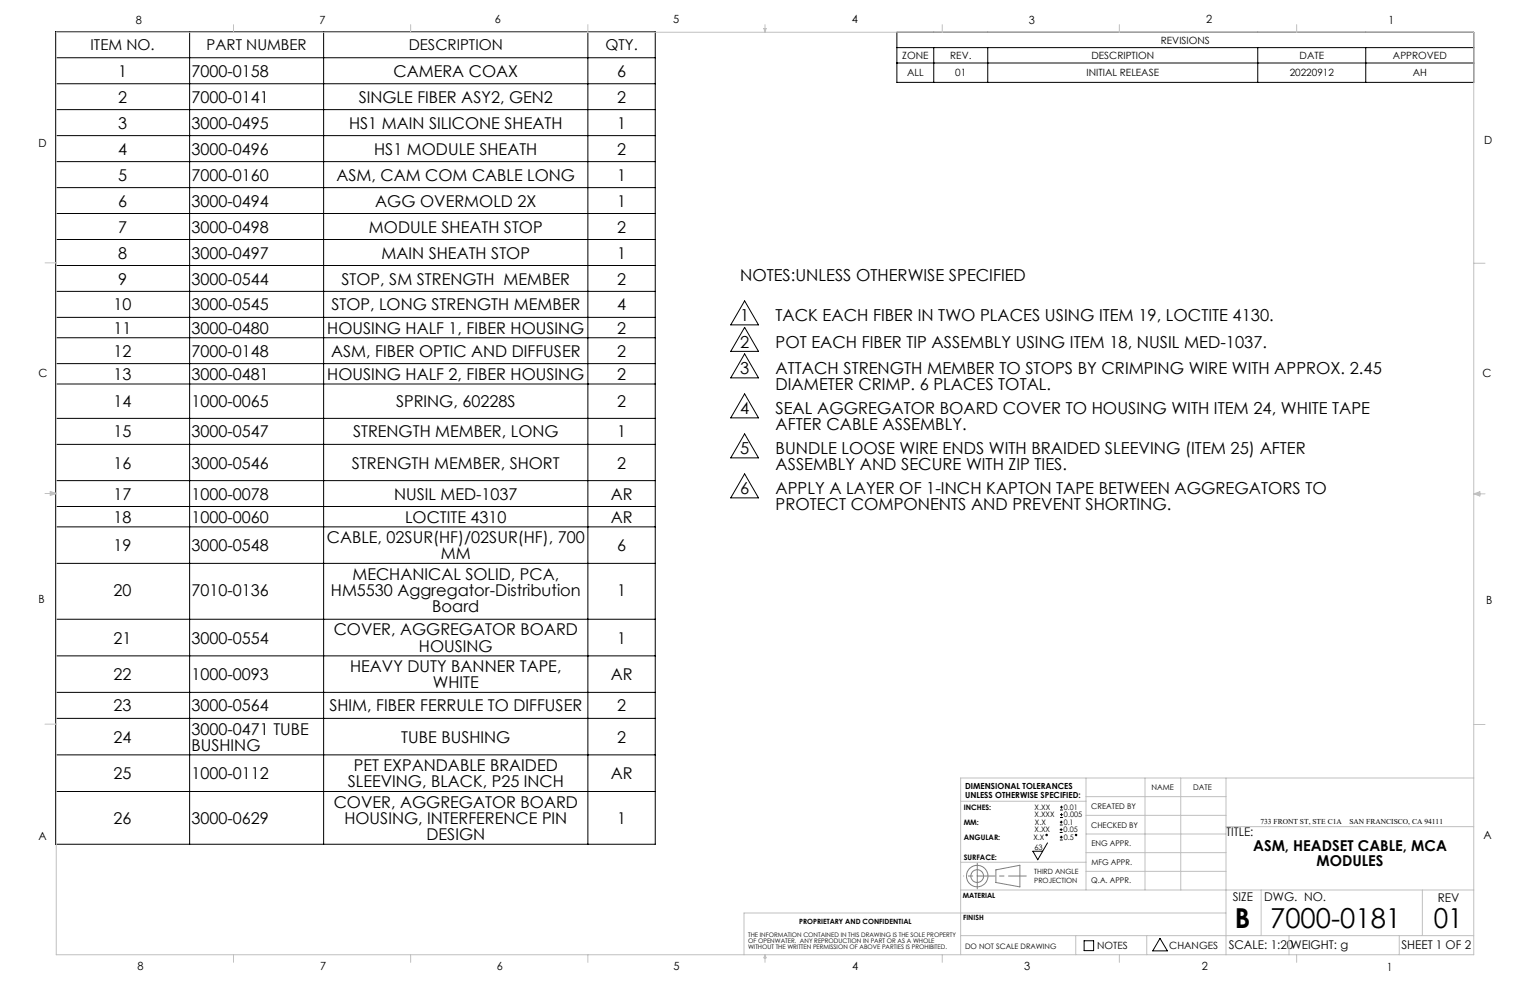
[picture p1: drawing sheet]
<svg xmlns="http://www.w3.org/2000/svg" width="432mm" height="279mm" viewBox="0 0 432 279" stroke-linecap="round" stroke-linejoin="round" font-family="sans-serif">
<g fill="none" stroke="#000" stroke-width=".28">
<path d="M15.7 9h169.2v229.3h-169.2zM15.7 16.3h169.2M53.5 9v229.3M91.3 9v229.3M165.9 9v229.3M253.1 9.1h162.8v14.1h-162.8zM253.1 13.4h162.8M253.1 17.8h162.8M263.5 13.4v9.8M278.8 13.4v9.8M355 13.4v9.8M385.4 13.4v9.8"/>
<path d="M15.7 23.6h169.2M15.7 30.9h169.2M15.7 38.3h169.2M15.7 45.6h169.2M15.7 53h169.2M15.7 60.3h169.2M15.7 67.6h169.2M15.7 74.9h169.2M15.7 82.2h169.2M15.7 89.6h169.2M15.7 95.3h169.2M210.1 84.9l4 6.8h-7.9z"/>
<path d="M210.1 92.4l4 6.8h-7.9zM210.1 99.9l4 6.7h-7.9zM15.7 102.6h169.2M15.7 108.4h169.2M15.7 118.1h169.2M210.1 111.2l4 6.7h-7.9zM15.7 125.4h169.2M15.7 135.6h169.2M210.1 122.4l4 6.8h-7.9zM210.1 133.7l4 6.8h-7.9zM15.7 142.9h169.2M15.7 148.7h169.2"/>
<path d="M15.7 159h169.2M15.7 174.8h169.2M15.7 185.1h169.2M15.7 195.4h169.2M15.7 202.7h169.2M15.7 213h169.2M15.7 223.4h169.2M295.6 237.9l-2.7 4.7-1.4-2.4h2.8M299.1 234.9h.8M299.1 234.1h.8M299.1 232.8h.8M299.1 232h.8"/>
<path d="M299.1 237.1h.8M299.1 236.3h.8M299.2 228.6h.8M299.2 227.8h.8M299.2 230.7h.8M299.2 229.9h.8M299.5 233.8v.8M299.5 231.6v.8M299.5 235.9v.8M299.6 227.4v.8M299.6 229.5v.8M306 265.5h2.6v2.8h-2.6z"/>
<path d="M327.4 264.8l2.1 3.6h-4.2z"/>
<circle cx="295.4" cy="235.7" r=".2"/>
<circle cx="303.7" cy="235.7" r=".2"/>
</g>
<g fill="none" stroke="#808080" stroke-width=".28">
<path d="M281.1 245.5l6.7-1.3v6.1l-6.7-1.2z"/>
<circle cx="275.8" cy="247.3" r="1.8"/>
<circle cx="275.8" cy="247.3" r="3"/>
</g>
<path d="M275.8 247.2h13.8" fill="none" stroke="#808080" stroke-width=".28" stroke-dasharray="15.2 1.3 1.3 1.3" stroke-dashoffset="10.2"/>
<path d="M275.8 247.2v-3.6M275.8 247.2v3.7" fill="none" stroke="#808080" stroke-width=".28" stroke-dasharray="15.2 1.3 1.3 1.3"/>
<path d="M275.8 247.2h-3.8" fill="none" stroke="#808080" stroke-width=".28" stroke-dasharray="15.2 1.3 1.3 1.3" stroke-dashoffset="15.2"/>
<g fill="none" stroke="#c0c0c0" stroke-width=".28">
<path d="M15.9 9.1h400v260.4h-400zM65.9 6.9v2.2M115.9 6.9v2.2M165.9 6.9v2.2M215.6 8h.6l-.3 1.1zM215.7 8l.2 1.1M215.9 6.9v2.2M216 8l-.1 1.1M265.9 6.9v2.2M315.9 6.9v2.2M365.9 6.9v2.2M12.7 74.2h3.2"/>
<path d="M415.9 74.3h3.2M12.7 139.3h3.2M14.2 139.1l1.7 .2M14.2 138.7l1.7 .6-1.7 .5zM15.9 139.3l-1.7 .3M415.9 139.4h3.2M415.9 139.4l1.8-.6v1.2zM415.9 139.4l1.8 .3M417.7 139.2l-1.8 .2M12.7 204.4h3.2M306.5 219.6v31.6M323.1 219.6v31.6"/>
<path d="M333.2 219.6v31.6M346 219.6v49.9M415.9 204.5h3.2M415.9 219.6h-144.8v49.9M271.1 226.1h35.4M306.5 235.4h39.5M306.5 230.1h39.5M306.5 224.8h39.5M346 233.3h69.9M271.1 251.2h144.8M271.1 243.3h35.4M306.5 245.9h39.5"/>
<path d="M306.5 240.6h39.5M346 257.7h-136v11.8M355.9 251.2v12.9M401.4 251.2v12.9M65.9 269.5v2.1M115.9 269.5v2.1M165.9 269.5v2.1M215.9 269.5v2.1M215.9 269.5l.3 .8h-.6zM265.9 269.5v2.1M271.1 264.1h144.8M303.6 264.1v5.4"/>
<path d="M315.9 269.5v2.1M323.6 264.1v5.4M363.8 264.1v5.4M365.9 269.5v2.1M394.9 264.1v5.4"/>
</g>
<g font-size="7.8">
<text x="348.5" y="261.9">B</text>
<text x="358.5" y="261.9">7000-0181</text>
<text x="404.6" y="261.8">01</text>
</g>
<g font-size="4.7">
<text x="208.9" y="79.4">NOTES:UNLESS OTHERWISE SPECIFIED</text>
<text x="208.9" y="90.7">1</text>
<text x="218.9" y="90.7">TACK EACH FIBER IN TWO PLACES USING ITEM 19, LOCTITE 4130.</text>
<text x="208.9" y="98.1">2</text>
<text x="218.9" y="98.1">POT EACH FIBER TIP ASSEMBLY USING ITEM 18, NUSIL MED-1037.</text>
<text x="208.9" y="105.6">3</text>
<text x="218.9" y="105.6">ATTACH STRENGTH MEMBER TO STOPS BY CRIMPING WIRE WITH APPROX. 2.45</text>
<text x="218.9" y="110.1">DIAMETER CRIMP. 6 PLACES TOTAL.</text>
<text x="208.9" y="116.9">4</text>
<text x="218.9" y="116.9">SEAL AGGREGATOR BOARD COVER TO HOUSING WITH ITEM 24, WHITE TAPE</text>
<text x="218.9" y="121.4">AFTER CABLE ASSEMBLY.</text>
<text x="208.9" y="128.2">5</text>
<text x="218.9" y="128.2">BUNDLE LOOSE WIRE ENDS WITH BRAIDED SLEEVING (ITEM 25) AFTER</text>
<text x="218.9" y="132.7">ASSEMBLY AND SECURE WITH ZIP TIES.</text>
<text x="208.9" y="139.5">6</text>
<text x="218.9" y="139.5">APPLY A LAYER OF 1-INCH KAPTON TAPE BETWEEN AGGREGATORS TO</text>
<text x="218.9" y="144">PROTECT COMPONENTS AND PREVENT SHORTING.</text>
</g>
<g font-size="4.6">
<text x="33.3" y="21.7">1</text>
<text x="54" y="21.7">7000-0158</text>
<text x="111.1" y="21.7">CAMERA COAX</text>
<text x="174.2" y="21.7">6</text>
<text x="33.3" y="29">2</text>
<text x="54" y="29">7000-0141</text>
<text x="101.2" y="29">SINGLE FIBER ASY2, GEN2</text>
<text x="174.2" y="29">2</text>
<text x="33.3" y="36.3">3</text>
<text x="54" y="36.3">3000-0495</text>
<text x="98.5" y="36.3">HS1 MAIN SILICONE SHEATH</text>
<text x="174.2" y="36.3">1</text>
<text x="33.3" y="43.7">4</text>
<text x="54" y="43.7">3000-0496</text>
<text x="105.6" y="43.7">HS1 MODULE SHEATH</text>
<text x="174.2" y="43.7">2</text>
<text x="33.3" y="51">5</text>
<text x="54" y="51">7000-0160</text>
<text x="95" y="51">ASM, CAM COM CABLE LONG</text>
<text x="174.2" y="51">1</text>
<text x="33.3" y="58.3">6</text>
<text x="54" y="58.3">3000-0494</text>
<text x="105.9" y="58.3">AGG OVERMOLD 2X</text>
<text x="174.2" y="58.3">1</text>
<text x="33.3" y="65.6">7</text>
<text x="54" y="65.6">3000-0498</text>
<text x="104.1" y="65.6">MODULE SHEATH STOP</text>
<text x="174.2" y="65.6">2</text>
<text x="33.3" y="73">8</text>
<text x="54" y="73">3000-0497</text>
<text x="107.7" y="73">MAIN SHEATH STOP</text>
<text x="174.2" y="73">1</text>
<text x="33.3" y="80.3">9</text>
<text x="54" y="80.3">3000-0544</text>
<text x="96.4" y="80.3">STOP, SM STRENGTH MEMBER</text>
<text x="174.2" y="80.3">2</text>
<text x="32.1" y="87.6">10</text>
<text x="54" y="87.6">3000-0545</text>
<text x="93.5" y="87.6">STOP, LONG STRENGTH MEMBER</text>
<text x="174.2" y="87.6">4</text>
<text x="32.1" y="94.2">11</text>
<text x="54" y="94.2">3000-0480</text>
<text x="92.4" y="94.2">HOUSING HALF 1, FIBER HOUSING</text>
<text x="174.2" y="94.2">2</text>
<text x="32.1" y="100.7">12</text>
<text x="54" y="100.7">7000-0148</text>
<text x="93.4" y="100.7">ASM, FIBER OPTIC AND DIFFUSER</text>
<text x="174.2" y="100.7">2</text>
<text x="32.1" y="107.2">13</text>
<text x="54" y="107.2">3000-0481</text>
<text x="92.4" y="107.2">HOUSING HALF 2, FIBER HOUSING</text>
<text x="174.2" y="107.2">2</text>
<text x="32.1" y="114.9">14</text>
<text x="54" y="114.9">1000-0065</text>
<text x="111.8" y="114.9">SPRING, 60228S</text>
<text x="174.2" y="114.9">2</text>
<text x="32.1" y="123.5">15</text>
<text x="54" y="123.5">3000-0547</text>
<text x="99.6" y="123.5">STRENGTH MEMBER, LONG</text>
<text x="174.2" y="123.5">1</text>
<text x="32.1" y="132.2">16</text>
<text x="54" y="132.2">3000-0546</text>
<text x="99.3" y="132.2">STRENGTH MEMBER, SHORT</text>
<text x="174.2" y="132.2">2</text>
<text x="32.1" y="141">17</text>
<text x="54" y="141">1000-0078</text>
<text x="111.2" y="141">NUSIL MED-1037</text>
<text x="172.4" y="141">AR</text>
<text x="32.1" y="147.5">18</text>
<text x="54" y="147.5">1000-0060</text>
<text x="114.3" y="147.5">LOCTITE 4310</text>
<text x="172.4" y="147.5">AR</text>
<text x="32.1" y="155.6">19</text>
<text x="54" y="155.6">3000-0548</text>
<text x="92.2" y="153.3">CABLE, 02SUR(HF)/02SUR(HF), 700</text>
<text x="174.2" y="155.6">6</text>
<text x="124.4" y="157.9">MM</text>
<text x="99.5" y="163.6">MECHANICAL SOLID, PCA,</text>
<text x="32.1" y="168.2">20</text>
<text x="54" y="168.2">7010-0136</text>
<text x="93.4" y="168.2">HM5530 Aggregator-Distribution</text>
<text x="122" y="172.8">Board</text>
<text x="174.2" y="168.2">1</text>
<text x="94.2" y="179.3">COVER, AGGREGATOR BOARD</text>
<text x="32.1" y="181.6">21</text>
<text x="54" y="181.6">3000-0554</text>
<text x="118.2" y="183.9">HOUSING</text>
<text x="174.2" y="181.6">1</text>
<text x="32.1" y="192">22</text>
<text x="54" y="192">1000-0093</text>
<text x="98.8" y="189.7">HEAVY DUTY BANNER TAPE,</text>
<text x="172.4" y="192">AR</text>
<text x="122.2" y="194.3">WHITE</text>
<text x="32.1" y="200.8">23</text>
<text x="54" y="200.8">3000-0564</text>
<text x="93" y="200.8">SHIM, FIBER FERRULE TO DIFFUSER</text>
<text x="174.2" y="200.8">2</text>
<text x="32.1" y="209.6">24</text>
<text x="54" y="207.3">3000-0471 TUBE</text>
<text x="113.3" y="209.6">TUBE BUSHING</text>
<text x="174.2" y="209.6">2</text>
<text x="54" y="211.9">BUSHING</text>
<text x="32.1" y="219.9">25</text>
<text x="54" y="219.9">1000-0112</text>
<text x="99.9" y="217.6">PET EXPANDABLE BRAIDED</text>
<text x="172.4" y="219.9">AR</text>
<text x="94.2" y="228">COVER, AGGREGATOR BOARD</text>
<text x="98.2" y="222.2">SLEEVING, BLACK, P25 INCH</text>
<text x="32.1" y="232.5">26</text>
<text x="54" y="232.5">3000-0629</text>
<text x="97.2" y="232.5">HOUSING, INTERFERENCE PIN</text>
<text x="174.2" y="232.5">1</text>
<text x="120.4" y="237.1">DESIGN</text>
</g>
<g font-size="4.2">
<text x="25.6" y="14.1">ITEM NO.</text>
<text x="58.3" y="14.1">PART NUMBER</text>
<text x="115.4" y="14.1">DESCRIPTION</text>
<text x="170.9" y="14.1">QTY.</text>
<text x="353.7" y="240.3">ASM, HEADSET CABLE, MCA</text>
<text x="371.5" y="244.5">MODULES</text>
</g>
<g font-size="3.4">
<text x="346.1" y="235.9">TITLE:</text>
<text x="347.9" y="254.3">SIZE</text>
<text x="356.7" y="254.4">DWG. NO.</text>
<text x="405.7" y="254.5">REV</text>
<text x="346.8" y="267.9">SCALE: 1:20WEIGHT: g</text>
<text x="395.5" y="267.9">SHEET 1 OF 2</text>
</g>
<g font-size="3.2">
<text x="38.3" y="6.7">8</text>
<text x="90.2" y="6.7">7</text>
<text x="139.7" y="6.5">6</text>
<text x="190" y="6.5">5</text>
<text x="240.4" y="6.5">4</text>
<text x="290.4" y="6.7">3</text>
<text x="340.4" y="6.5">2</text>
<text x="391.9" y="6.7">1</text>
<text x="10.9" y="41.6">D</text>
<text x="418.9" y="40.7">D</text>
<text x="10.9" y="106.3">C</text>
<text x="418.4" y="106.4">C</text>
<text x="10.8" y="170.2">B</text>
<text x="419.4" y="170.6">B</text>
<text x="10.8" y="237.2">A</text>
<text x="418.6" y="236.8">A</text>
<text x="38.8" y="273.8">8</text>
<text x="90.4" y="273.8">7</text>
<text x="140.2" y="273.8">6</text>
<text x="190.1" y="273.9">5</text>
<text x="240.5" y="273.8">4</text>
<text x="289" y="273.9">3</text>
<text x="339.1" y="273.8">2</text>
<text x="391.4" y="274.1">1</text>
</g>
<g font-size="2.8">
<text x="254.6" y="16.7">ZONE</text>
<text x="268.2" y="16.7">REV.</text>
<text x="308" y="16.7">DESCRIPTION</text>
<text x="327.6" y="12.3">REVISIONS</text>
<text x="366.8" y="16.7">DATE</text>
<text x="393.1" y="16.7">APPROVED</text>
<text x="256" y="21.6">ALL</text>
<text x="269.6" y="21.6">01</text>
<text x="306.7" y="21.6">INITIAL RELEASE</text>
<text x="364" y="21.6">20220912</text>
<text x="398.7" y="21.6">AH</text>
<text x="309.6" y="268">NOTES</text>
<text x="330" y="268">CHANGES</text>
</g>
<g font-size="2.4">
<text x="272.4" y="222.5">DIMENSIONAL TOLERANCES</text>
<text x="272.4" y="225.3">UNLESS OTHERWISE SPECIFIED:</text>
</g>
<g font-size="2.2">
<text x="325" y="222.9">NAME</text>
<text x="336.8" y="222.9">DATE</text>
<text x="308" y="233.6">CHECKED BY</text>
<text x="308" y="228.4">CREATED BY</text>
<text x="308" y="238.8">ENG APPR.</text>
<text x="308" y="244">MFG APPR.</text>
<text x="308" y="249.3">Q.A. APPR.</text>
</g>
<g font-size="2.1">
<text x="272" y="228.6">INCHES:</text>
<text x="272" y="232.8">MM:</text>
<text x="292" y="230.7">X.XXX</text>
<text x="292" y="228.6">X.XX</text>
<text x="292.1" y="232.8">X.X</text>
<text x="300.2" y="232.8">0.1</text>
<text x="300.3" y="228.6">0.01</text>
<text x="300.3" y="230.7">0.005</text>
<text x="355.7" y="232.4">733 FRONT ST, STE C1A</text>
<text x="380.8" y="232.4">SAN FRANCISCO, CA 94111</text>
<text x="272" y="237">ANGULAR:</text>
<text x="291.6" y="237">X.X</text>
<text x="291.9" y="239.8">63</text>
<text x="292" y="234.9">X.XX</text>
<text x="300.2" y="234.9">0.05</text>
<text x="300.2" y="237">0.5</text>
<text x="272" y="242.6">SURFACE:</text>
<text x="272.4" y="267.8">DO NOT SCALE DRAWING</text>
</g>
<g font-size="2">
<text x="291.9" y="246.8">THIRD ANGLE</text>
<text x="291.9" y="249.3">PROJECTION</text>
<text x="271.7" y="253.4">MATERIAL</text>
<text x="225.5" y="260.6">PROPRIETARY AND CONFIDENTIAL</text>
<text x="271.8" y="259.7">FINISH</text>
</g>
<g font-size="1.8">
<text x="211.1" y="264.3">THE INFORMATION CONTAINED IN THIS DRAWING IS THE SOLE PROPERTY</text>
<text x="211.1" y="266.1">OF OPENWATER. ANY REPRODUCTION IN PART OR AS A WHOLE</text>
<text x="211.1" y="267.8">WITHOUT THE WRITTEN PERMISSION OF ABOVE PARTIES IS PROHIBITED.</text>
</g>
</svg>
